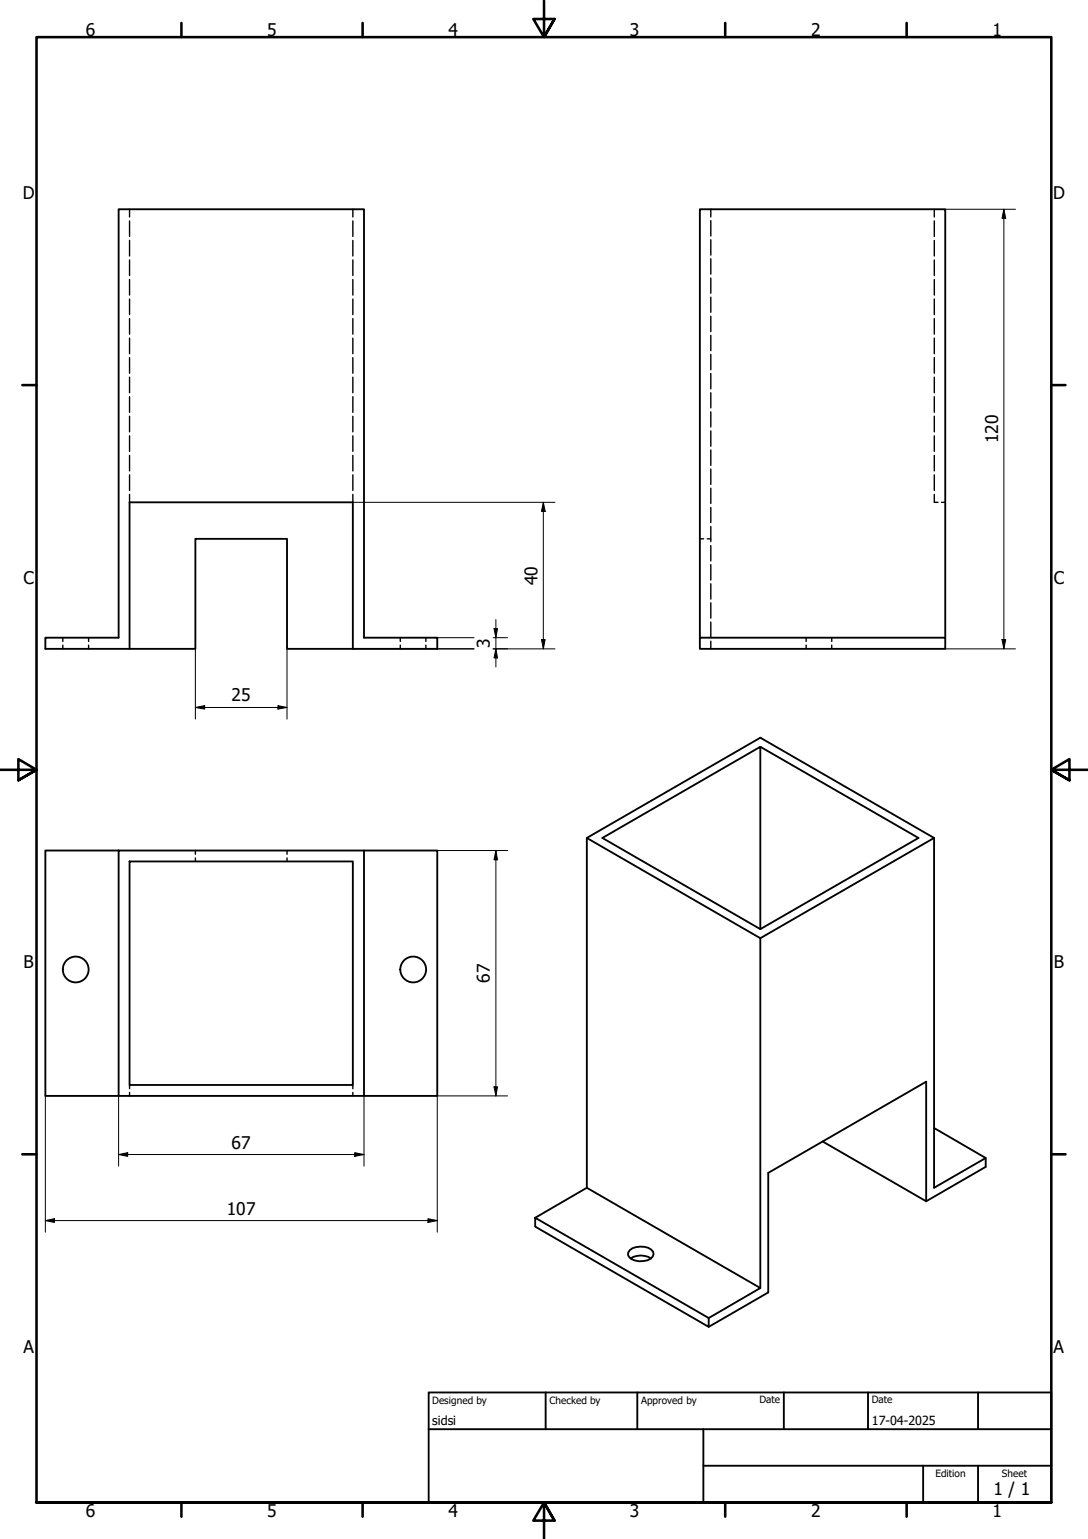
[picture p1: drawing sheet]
<svg xmlns="http://www.w3.org/2000/svg" width="297mm" height="420mm" viewBox="0 0 297 420" stroke-linecap="round" stroke-linejoin="round" font-family="sans-serif">
<!-- layer: Hidden (ISO) -->
<g fill="none" stroke="#000" stroke-width=".38">
<path d="M35.4 57.1v2.1M96.3 57.1v2.1M194.1 57.1v2.1M255.1 57.1v2.1M35.4 60.3v4.3M35.4 65.6v4.3M35.4 71v4.2M35.4 76.3v4.3M96.3 60.3v4.3M96.3 65.6v4.3M96.3 71v4.2M96.3 76.3v4.3"/>
<path d="M194.1 60.2v4.2M194.1 65.4v4.2M194.1 70.7v4.1M194.1 75.9v4.2M255.1 60.3v4.3M255.1 65.6v4.3M255.1 71v4.2M255.1 76.3v4.3M35.4 81.6v4.3M35.4 87v4.2M35.4 92.3v4.3M35.4 97.6v4.3"/>
<path d="M96.3 81.6v4.3M96.3 87v4.2M96.3 92.3v4.3M96.3 97.6v4.3M194.1 81.1v4.2M194.1 86.3v4.2M194.1 91.5v4.2M194.1 96.8v4.1M255.1 81.6v4.3M255.1 87v4.2M255.1 92.3v4.3M255.1 97.6v4.3"/>
<path d="M35.4 103v4.2M35.4 108.3v4.3M35.4 113.6v4.3M35.4 119v4.2M96.3 103v4.2M96.3 108.3v4.3M96.3 113.6v4.3M96.3 119v4.2M194.1 102v4.2M194.1 107.2v4.2M194.1 112.4v4.2M194.1 117.6v4.2"/>
<path d="M255.1 103v4.2M255.1 108.3v4.3M255.1 113.6v4.3M255.1 119v4.2M35.4 124.3v4.3M35.4 129.6v4.3M35.4 135v2.1M96.3 124.3v4.3M96.3 129.6v4.3M96.3 135v2.1M194.1 122.9v4.1M194.1 128.1v4.1"/>
<path d="M194.1 133.3v4.2M194.1 138.5v4.2M255.1 124.3v4.3M255.1 129.6v4.3M255.1 135v2.1h1M257 137.1h1.1M191.1 147.1h1M193.1 147.1h1M194.1 143.7v4.2M194.1 148.9v4.2M194.1 154.2v4.1M194.1 159.4v4.2"/>
<path d="M17.1 174.1v1M17.1 176.1v1M24.2 174.1v1M24.2 176.1v1M109.3 174.1v1M109.3 176.1v1M116.3 174.1v1M116.3 176.1v1M194.1 164.6v4.2M194.1 169.8v4.2M194.1 175v2.1M220.1 174.1v1"/>
<path d="M220.1 176.1v1M227.1 174.1v1M227.1 176.1v1M53.3 232.2v1M53.3 234.2v1M78.4 232.2v1M78.4 234.2v1M35.4 296.2v1M35.4 298.2v1M96.3 296.2v1M96.3 298.2v1"/>
</g>
<!-- layer: Visible (ISO) -->
<g fill="none" stroke="#000" stroke-width=".51">
<path d="M35.4 137.1h60.9v40h-17.9v-30h-25.1v30h-17.9zM35.4 177.1h-23v-3h20v-117h67v117h20v3h-23.1M191.1 174.1h67v3h-67zM191.1 174.1v-117h67v117M207.6 203.9l43.2 24.9-43.2 24.9-43.1-24.9 43.1-24.9v49.8M32.4 232.2h-20v67h20M32.4 232.2h67v67h-67zM35.4 235.2h60.9v61h-60.9zM99.4 232.2h20v67h-20M160.2 228.8v95.5M255 228.8l-47.4 27.3M224.6 311.6l28.3 16.4"/>
<path d="M255 308l14.1 8.1v2.5l-16.2 9.4M269.1 316.1l-14.1 8.2v-95.5l-47.4-27.4-47.4 27.4 47.4 27.3v95.5M146.1 332.5l47.4 27.3v2.4l-47.4-27.3zM146.1 332.5l14.1-8.2 47.4 27.3-14.1 8.2M252.9 328v-32.7l-43.2 24.9v32.6l-16.2 9.4M172 341.3a5.2 5.2 0 0 1 5.8-.1 1.42 1.42 0 0 1-.2 2.4 5.1 5.1 0 0 1-5.8-.4l-.4-.6 .1-.7zM172.1 343.6a5.1 5.1 0 0 1 5.6 0"/>
<circle cx="20.7" cy="264.7" r="3.5"/>
<circle cx="112.8" cy="264.7" r="3.5"/>
</g>
<!-- layer: Border (ISO) -->
<g fill="none" stroke="#000" stroke-width=".7">
<path d="M49.5 6.3v3.8M99 6.3v3.8M148.5 .2v9.9l-2.9-4.9h5.8l-2.9 4.9 2.9-4.9M198 6.3v3.8M247.5 6.3v3.8M6.1 105.1h3.9M287 105.1h3.9M0 210.2h10l-5-3v5.8l5-2.8-5 2.8M297 210.2h-10l5-3v5.8l-5-2.8 5 2.8M6.1 315.1h3.9M287 315.1h3.9M10 410.2v-400.1h277v400.1h-277h277"/>
<path d="M49.5 410.2v3.9M99 410.2v3.9M151.4 415.1l-2.9-4.9 2.9 4.9h-5.8l2.9-4.9v10M198 410.2v3.9M247.5 410.2v3.9"/>
</g>
<!-- layer: Title (ISO) -->
<path d="M117 380.2h170v30h-170zM117 390.2h170M149 380.2v10M174 380.2v10M192 390.2v20M214 380.2v10M237 380.2v10M267 380.2v10M192 400.2h95M252 400.2v10M267 400.2v10" fill="none" stroke="#000" stroke-width=".51"/>
<!-- layer: Dimension (ISO) -->
<g fill="none" stroke="#000" stroke-width=".27">
<path d="M258.1 57.1h19.1M274.1 57.1l.5 2.5h-1zM274.1 57.1v120M96.3 137.1h55.2M148.3 137.1l.5 2.5h-1zM148.3 137.1v40M53.3 177.1v19.2M78.4 177.1v19.2M96.3 177.1h33.1M119.4 174.1h10M134.6 177.1h16.9M134.6 174.1h4"/>
<path d="M134.9 171.6h.9l-.4 2.5zM135.4 177.1l.4 2.5h-.9zM135.4 169.1v13M147.8 174.6h1l-.5 2.5zM258.1 177.1h19.1M273.6 174.6h1l-.5 2.5zM53.3 193.1l2.6-.5v1zM53.3 193.1h25.1M75.9 192.6l2.5 .5-2.5 .5zM119.4 232.2h19.2M135.4 232.2l.4 2.5h-.9zM135.4 232.2v67"/>
<path d="M12.4 299.2v37.2M32.4 299.2v19.2M99.4 299.2v19.2M134.9 296.7h.9l-.4 2.5zM138.6 299.2h-19.2v37.2M32.4 315.2l2.5-.5v1zM32.4 315.2h67M96.8 314.7l2.6 .5-2.6 .5zM12.4 333.2l2.5-.5v1zM12.4 333.2h107M116.8 332.7l2.6 .5-2.6 .5z"/>
</g>
<g fill="#000">
<path d="M274.1 57.1l.5 2.5h-1zM148.3 137.1l.5 2.5h-1zM134.9 171.6h.9l-.4 2.5zM135.4 177.1l.4 2.5h-.9zM147.8 174.6h1l-.5 2.5zM273.6 174.6h1l-.5 2.5zM53.3 193.1l2.6-.5v1zM75.9 192.6l2.5 .5-2.5 .5zM135.4 232.2l.4 2.5h-.9zM134.9 296.7h.9l-.4 2.5zM32.4 315.2l2.5-.5v1zM96.8 314.7l2.6 .5-2.6 .5z"/>
<path d="M12.4 333.2l2.5-.5v1zM116.8 332.7l2.6 .5-2.6 .5z"/>
</g>
<g font-size="4.8">
<text x="23.4" y="9.8">6</text>
<text x="73" y="9.8">5</text>
<text x="122.4" y="9.8">4</text>
<text x="172" y="9.8">3</text>
<text x="221.4" y="9.8">2</text>
<text x="271" y="9.8">1</text>
<text x="6.2" y="54.4">D</text>
<text x="287.5" y="54.4">D</text>
<text x="272.5" y="121.1" transform="rotate(-90 272.5 121.1)">120</text>
<text x="6.4" y="159.4">C</text>
<text x="146.7" y="159.7" transform="rotate(-90 146.7 159.7)">40</text>
<text x="287.7" y="159.4">C</text>
<text x="133.7" y="177" transform="rotate(-90 133.7 177)">3</text>
<text x="63.2" y="191.5">25</text>
<text x="6.4" y="264.4">B</text>
<text x="133.7" y="268.3" transform="rotate(-90 133.7 268.3)">67</text>
<text x="287.7" y="264.4">B</text>
<text x="63.2" y="313.6">67</text>
<text x="61.9" y="331.6">107</text>
<text x="6.4" y="369.4">A</text>
<text x="287.7" y="369.4">A</text>
<text x="271.2" y="408.1">1 / 1</text>
<text x="23.4" y="414.1">6</text>
<text x="73" y="414.1">5</text>
<text x="122.4" y="414.1">4</text>
<text x="172" y="414.1">3</text>
<text x="221.4" y="414.1">2</text>
<text x="271" y="414.1">1</text>
</g>
<g font-size="3.4">
<text x="118" y="389.1">sidsi</text>
<text x="238" y="389.1">17-04-2025</text>
</g>
<g font-size="2.7">
<text x="118" y="383.3">Designed by</text>
<text x="150" y="383.3">Checked by</text>
<text x="175" y="383.3">Approved by</text>
<text x="207.3" y="383.1">Date</text>
<text x="238" y="383.1">Date</text>
<text x="255.4" y="403.3">Edition</text>
<text x="273.6" y="403.3">Sheet</text>
</g>
</svg>
